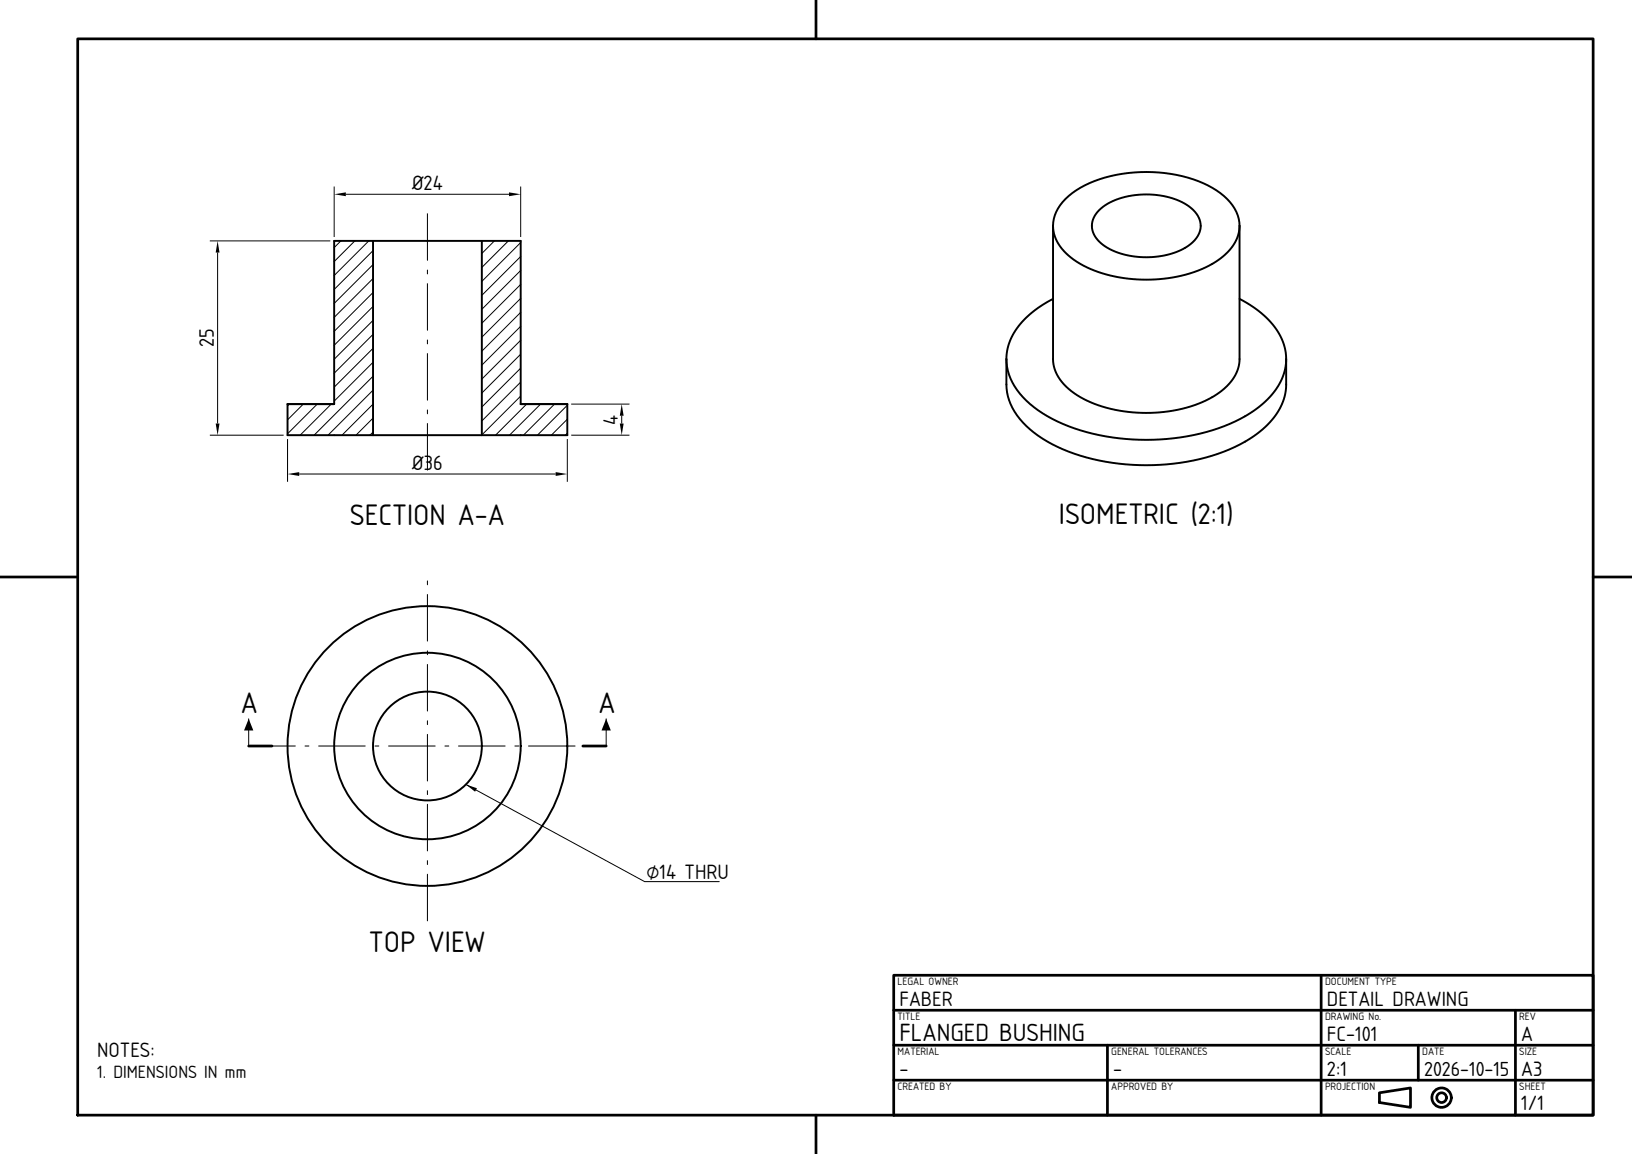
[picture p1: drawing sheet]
<svg xmlns="http://www.w3.org/2000/svg" width="420mm" height="297mm" viewBox="0 0 420 297" stroke-linecap="round" stroke-linejoin="round" font-family="sans-serif">
<!-- layer: visible -->
<g fill="none" stroke="#000" stroke-width=".5">
<path d="M271 58.1a11.1 11.1 0 0 0 5.4 8.8 35.4 35.4 0 0 0 24.4 4.7 26.1 26.1 0 0 0 14.2-5.8l2.3-2.6a9 9 0 0 0 1.7-5.1M271 58.1a11.2 11.2 0 0 1 6-9.1 36.8 36.8 0 0 1 27.2-3.7 22.2 22.2 0 0 1 13 7.5l.5 .9a8.8 8.8 0 0 1 1.3 4.4M271 58.1v34.3a11.1 11.1 0 0 0 5.4 8.8 35.4 35.4 0 0 0 24.4 4.7 26.1 26.1 0 0 0 14.2-5.8l2.3-2.6a9 9 0 0 0 1.7-5.1v-34.3M282.9 54.1a18.8 18.8 0 0 1 14.8-3.9 14 14 0 0 1 10.6 5.3 4.9 4.9 0 0 1 .2 4.8l-.7 1.2-1.2 1.1a17.1 17.1 0 0 1-11.6 3.6 17.3 17.3 0 0 1-12.3-4.3 5.3 5.3 0 0 1 .2-7.8zM96 62h28M96 62h-10v42M96 62v50M124 62h10v42M124 62v50M271 76.9a21.5 21.5 0 0 0-11.4 11.9l-.5 1.8-.1 1.8M319 76.9a21.5 21.5 0 0 1 11.4 11.9l.5 1.8 .1 1.8M259 92.4a15.9 15.9 0 0 0 7.1 12.4 46.1 46.1 0 0 0 25.4 8.3 52.2 52.2 0 0 0 30.2-6.7 18.2 18.2 0 0 0 9.2-12.6l.1-1.4"/>
<path d="M259 92.4v6.5a15.9 15.9 0 0 0 7.1 12.4 46.1 46.1 0 0 0 25.4 8.3 52.2 52.2 0 0 0 30.2-6.7 18.2 18.2 0 0 0 9.2-12.6l.1-7.9M74 104h12M74 104v8h22M96 112h28M134 104h12M146 104v8h-22"/>
<circle cx="110" cy="192" r="36"/>
<circle cx="110" cy="192" r="24"/>
<circle cx="110" cy="192" r="14"/>
</g>
<!-- layer: hatch -->
<g fill="none" stroke="#000" stroke-width=".26">
<path d="M87.7 62l-1.7 1.7M91.3 62l-5.3 5.3M94.9 62l-8.9 8.9M96 78.9l-10 10M96 75.3l-10 10M96 71.7l-10 10M96 68.1l-10 10M96 64.5l-10 10M127.2 62l-3.2 3.2M130.8 62l-6.8 6.8M134 76.8l-10 10M134 73.2l-10 10"/>
<path d="M134 69.6l-10 10M134 66l-10 10M134 62.4l-10 10M96 96.8l-15.2 15.2M96 93.2l-10 10M96 89.6l-10 10M96 86.1l-10 10M96 82.5l-10 10M134 98.3l-10 10M134 94.8l-10 10M134 91.2l-10 10M134 87.6l-10 10"/>
<path d="M134 84l-10 10M134 80.4l-10 10M74.5 104l-.5 .5M78.1 104l-4.1 4.1M81.6 104l-7.6 7.6M85.2 104l-8 8M96 111.2l-.8 .8M96 107.6l-4.4 4.4M96 104l-8 8M96 100.4l-11.6 11.6M134 101.9l-10 10M135.5 104l-8 8"/>
<path d="M139.1 104l-8 8M142.7 104l-8 8M146 111.5l-.5 .5M146 107.9l-4.1 4.1M146 104.3l-7.7 7.7"/>
</g>
<!-- layer: center -->
<g fill="none" stroke="#000" stroke-width=".26">
<path d="M110 55v12M110 69.5v1M110 73v12M110 87.5v1M110 91v12M110 105.5v1M110 109v12M110 149.5v1M110 153v12M110 167.5v1M110 171v12M64 192h12"/>
<path d="M78.5 192h1M82 192h12M96.5 192h1M100 192h12M110 185.5v1M110 189v12M114.5 192h1M118 192h12M132.5 192h1M136 192h12M150.5 192h1M154 192h2"/>
<path d="M110 203.5v1M110 207v12M110 221.5v1M110 225v12"/>
</g>
<!-- layer: visible -->
<path d="M64 192h6M150 192h6" fill="none" stroke="#000" stroke-width=".7"/>
<!-- layer: dim -->
<path d="M64 185v7M156 185v7M119.9 201.9l46 25h19.2" fill="none" stroke="#000" stroke-width=".26"/>
<path d="M64 185l1.2 3h-2.4zM156 185l1.2 3h-2.4zM119.9 201.9l2.8 1-.4 .9z" fill="#000"/>
<!-- layer: frame -->
<g fill="none" stroke="#000" stroke-width=".7">
<path d="M20 10h390v277h-390zM210 0v10M0 148.5h20M410 148.5h10M230 251h180v36h-180zM230 260h180M340 251v36M390 260v27M230 278h180M230 269h180M285 269v18M365 269v9"/>
<path d="M210 287v10M355 281.2l8-1.2v5l-8-1.3z"/>
<circle cx="371" cy="282.5" r="2.5"/>
<circle cx="371" cy="282.5" r="1.25"/>
</g>
<!-- layer: Dimensions -->
<path d="M86 48v13M89 50h42M134 48v13M54 62h31M56 65v44M54 112h19M74 113v11M146 113v11M147 112h15M147 104h15M160 107v2M77 122h66" fill="none" stroke="#000" stroke-width=".26"/>
<path d="M86 50l3-.5v1zM131 49.5l3 .5-3 .5zM56 62l.5 3h-1zM55.5 109h1l-.5 3zM160 104l.5 3h-1zM159.5 109h1l-.5 3zM74 122l3-.5v1zM143 121.5l3 .5-3 .5z" fill="#000"/>
<g font-size="7.2">
<text x="90.1" y="135">SECTION A-A</text>
<text x="272.5" y="134.7">ISOMETRIC (2:1)</text>
<text x="62" y="183.5">A</text>
<text x="154" y="183.5">A</text>
<text x="95" y="245">TOP VIEW</text>
</g>
<text font-size="6" x="231.5" y="267.8">FLANGED BUSHING</text>
<g font-size="5">
<text x="106.1" y="49">Ø24</text>
<text x="55" y="89.4" transform="rotate(-90 55 89.4)">25</text>
<text x="159" y="109.3" transform="rotate(-90 159 109.3)">4</text>
<text x="106.1" y="121">Ø36</text>
<text x="166.4" y="226.1">⌀14 THRU</text>
<text x="231.5" y="258.8">FABER</text>
<text x="341.5" y="258.8">DETAIL DRAWING</text>
<text x="341.5" y="267.8">FC-101</text>
<text x="391.5" y="267.8">A</text>
<text x="25" y="272">NOTES:</text>
<text x="231.5" y="276.8">-</text>
<text x="286.5" y="276.8">-</text>
<text x="341.5" y="276.8">2:1</text>
<text x="391.5" y="276.8">A3</text>
<text x="391.5" y="285.8">1/1</text>
</g>
<text font-size="4.9" x="366.5" y="276.8">2026-10-15</text>
<text font-size="4.3" x="25" y="277.5">1. DIMENSIONS IN mm</text>
<g font-size="2.6">
<text x="231" y="253.4">LEGAL OWNER</text>
<text x="341" y="253.4">DOCUMENT TYPE</text>
<text x="231" y="262.4">TITLE</text>
<text x="341" y="262.4">DRAWING No.</text>
<text x="391" y="262.4">REV</text>
<text x="231" y="271.4">MATERIAL</text>
<text x="286" y="271.4">GENERAL TOLERANCES</text>
<text x="341" y="271.4">SCALE</text>
<text x="366" y="271.4">DATE</text>
<text x="391" y="271.4">SIZE</text>
<text x="231" y="280.4">CREATED BY</text>
<text x="286" y="280.4">APPROVED BY</text>
<text x="341" y="280.4">PROJECTION</text>
<text x="391" y="280.4">SHEET</text>
</g>
</svg>
